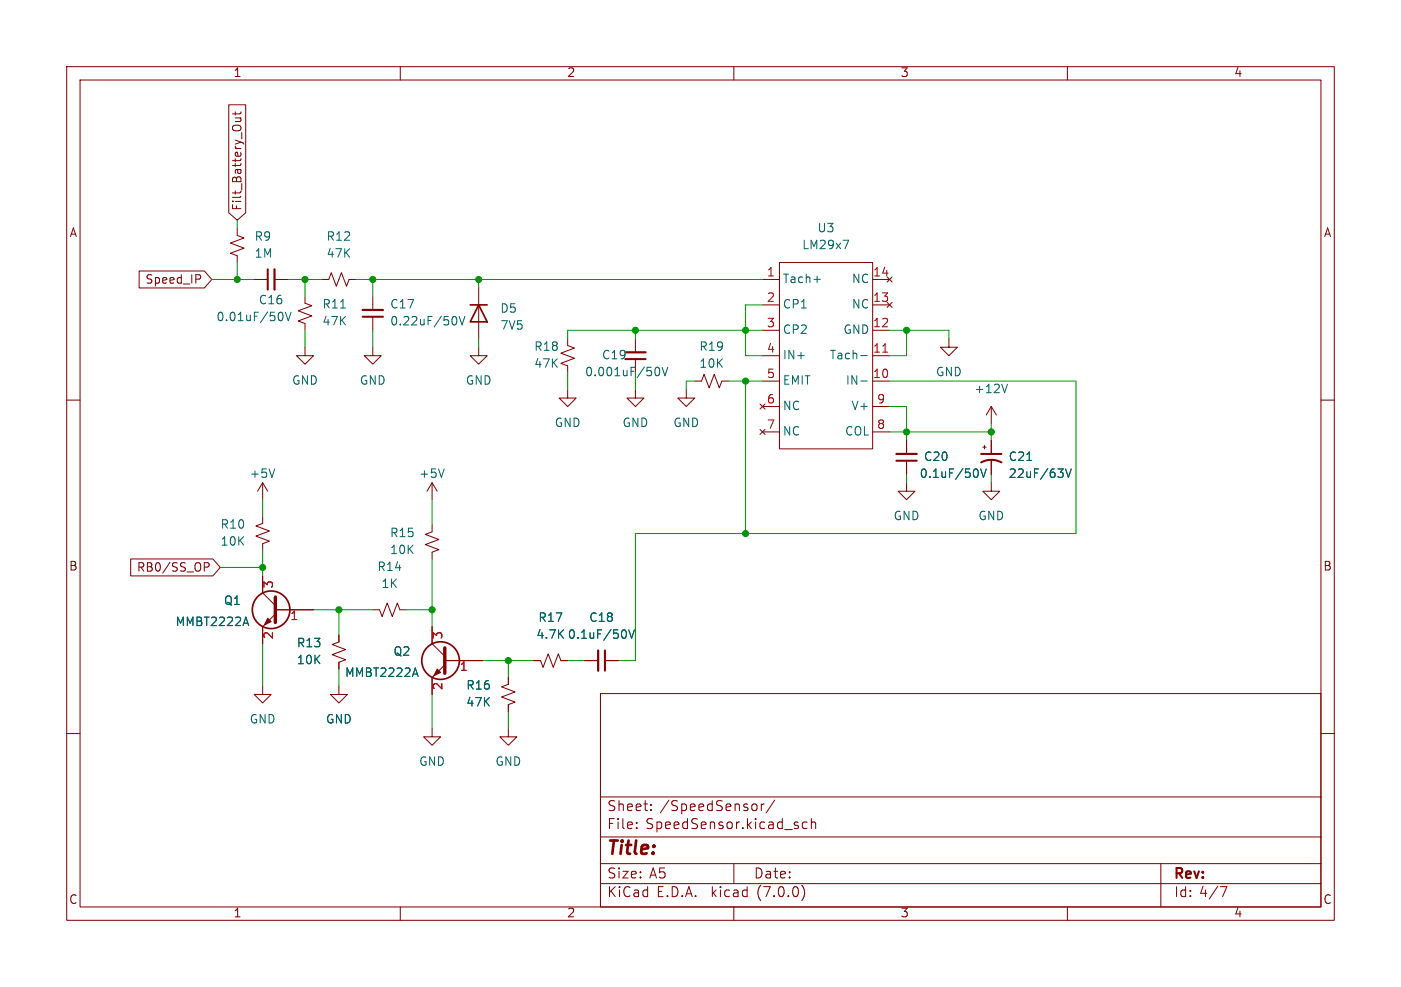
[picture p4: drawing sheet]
<svg xmlns="http://www.w3.org/2000/svg" width="210mm" height="148mm" viewBox="0 0 210 148" stroke-linecap="round" stroke-linejoin="round" font-family="sans-serif">
<g fill="none" stroke="#840000" stroke-width=".15">
<path d="M10 10h190v128h-190zM12 12h186v124h-186zM34.3 15.7h2.5v16.2l-1.2 1.1-1.3-1.1zM35.3 17.7h.8M35.3 16.8v.5M36 17.7l.1 .2v.3h-.8M36.1 16.8l-.2 .3h-1.1M60 10v2M110 10v2M160 10v2M35.6 34.3v1l1 .4-2.1 .7 2.1 .8-2.1 .8 1.1 .4v1M116.8 39.4h14v27.9h-14z"/>
<path d="M10 60h2M20.9 40.6h9.7l1.1 1.3-1.1 1.3h-9.7zM30 41.3l.1 .1-.1 .4M38.1 41.9h2M41.1 41.9h2.1M45.7 52.1v1.2h1.3l-1.3 1.3-1.3-1.3h1.3M45.7 44.5v1l1 .3-2 .8 2 .8-2 .7 1 .4v1M48.3 41.9h1l.4-1 .7 2 .8-2 .7 2 .4-1h1M55.9 52.1v1.2h1.2l-1.2 1.3-1.3-1.3h1.3M55.9 44.5v2M55.9 47.5v2M71.8 52.1v1.2h1.2l-1.2 1.3-1.3-1.3h1.3"/>
<path d="M71.8 43.2v7.6M85.1 58.4v1.3h1.3l-1.3 1.3-1.3-1.3h1.3M85.1 50.8v1l1 .4-2 .8 2 .7-2 .8 1 .4v1M95.2 58.4v1.3h1.3l-1.3 1.3-1.2-1.3h1.2M95.2 50.8v2M95.2 53.8v2.1M102.9 58.4v1.3h1.2l-1.2 1.3-1.3-1.3h1.3M104.1 57.2h1.1l.3-1.1 .8 2.1 .8-2.1 .7 2.1 .4-1h1M114.3 41.9h2.5M114.3 57.2h2.5M114.3 53.3h2.5M114.3 49.5h2.5"/>
<path d="M114.3 45.7h2.5M130.8 41.9h2.5M130.8 57.2h2.5M130.8 53.3h2.5M130.8 49.5h2.5M130.8 45.7h2.5M133 45.3l.7 .8M133 41.5l.7 .8M133.7 45.3l-.7 .8M133.7 41.5l-.7 .8M142.2 50.8v1.3h1.3l-1.3 1.2-1.2-1.2h1.2M198 60h2"/>
<path d="M39.4 77.5v1l-1 .4 2 .7-2 .8 2 .8-1 .3v1.1M39.4 72.4v2.5M39.4 72.4l-.8 1.3M39.4 72.4l.7 1.3M64.8 78.7v1.1l-1 .3 2 .8-2 .8 2 .7-1 .4v1M64.8 72.4v2.5M64.8 72.4l-.8 1.3M64.8 72.4l.7 1.3M113.9 60.6l.8 .7M113.9 64.4l.8 .8M114.3 61h2.5M114.3 64.8h2.5"/>
<path d="M114.7 64.4l-.8 .8M114.7 60.6l-.8 .7M130.8 61h2.5M130.8 64.8h2.5M135.9 72.4v1.3h1.3l-1.3 1.2-1.3-1.2h1.3M135.9 66v2.1M135.9 69.1v2M147.3 67.1h.5M147.6 66.8v.5M148.6 72.4v1.3h1.3l-1.3 1.2-1.3-1.2h1.3M148.6 61v2.5M148.6 66v2.1"/>
<path d="M148.6 69.1v2M148.6 61l-.8 1.2M148.6 61l.8 1.2M19.6 83.8h12.3l1.1 1.3-1.1 1.3h-12.3zM30.6 84.4h.5l.2 .2-.1 .4h-.6M39.4 86.4v2.5l1.9 1.9M41.3 92.1l-1.9 1.9v2.5M41.3 91.4h5.7M50.8 95.3v1l-1 .3 2 .8-2 .8 2 .7-1 .4v1M55.9 91.4h1l.4 1.1 .7-2.1 .8 2.1 .8-2.1 .3 1h1.1M64.8 94v2.5l1.9 1.9M66.7 99.7l-1.9 1.9v2.5"/>
<path d="M66.7 99.1h5.7M80 99.1h1l.4 1 .8-2.1 .7 2.1 .8-2.1 .4 1.1h1M87.6 99.1h2.1M90.7 99.1h2M10 110h2M39.4 102.9v1.2h-1.3l1.3 1.3 1.2-1.3h-1.2M50.8 102.9v1.2h-1.3l1.3 1.3 1.3-1.3h-1.3M64.8 109.2v1.3h-1.3l1.3 1.3 1.2-1.3h-1.2M76.2 101.6v1l-1 .4 2 .8-2 .7 2 .8-1 .4v1M76.2 109.2v1.3h-1.3l1.3 1.3 1.3-1.3h-1.3M90 104h108v32h-108zM90 119.5h108"/>
<path d="M116.1 120l-1.3 1.9M198 110h2M60 136v2M90 132.5h108M90 129.5h108M90 125.5h108M95.4 124.1v.2M95.4 123.3v.2M97.6 121.4v.2M97.6 120.6v.2M110 136v2M110 129.5v3"/>
<path d="M114.1 120.6v1M114.5 120.6h-.2l-.2 .2M120.2 132.7a1.72 1.72 0 0 1 0 2.3M121 123.3h-.5l-.2 .2v.5l.1 .2h.6M121.6 123.4a.37 .37 0 0 1 .7 .1v.8M121.6 122.8v1.5M160 136v2M174 129.5v6.5M182.9 133h1l-.6 1.5"/>
</g>
<g fill="none" stroke="#006464" stroke-width=".15">
<path d="M126.4 36h.8l-.5 1.3M42 46.8a.69 .69 0 0 1 .5 .6 .69 .69 0 0 1-.3 .6l-.2 .1M42.8 46.8l.4 1.3 .4-1.3M68 47.5a.69 .69 0 0 1 .5 .5 .69 .69 0 0 1-.2 .7h-.3M68.8 47.5l.5 1.2 .4-1.2M98.3 55.1h.2a.69 .69 0 0 1 .5 .5 .69 .69 0 0 1-.3 .7h-.4M99.3 55.1l.4 1.2 .4-1.2M122 41.9h1M129 57.1h1M129 53.3h1M151 57.6l-.4 1.3M41.2 70.3l-.4 1.3"/>
<path d="M66.6 70.3l-.4 1.3M146.5 70.4l.1 .4-.1 .7M147 70.3l.4 1.3 .4-1.3M159.7 70.3l.5 1.3 .4-1.3M36.8 92.5l.5 1.3M93.8 94.6l.1 .3-.1 .7M94.3 94.4l.4 1.3 .4-1.3M62.2 100.2l.5 1.2"/>
</g>
<path d="M132.3 52.8h.7" fill="none" stroke="#a90000" stroke-width=".15"/>
<path d="M40.1 40.4v3M54.4 47.5h3M93.7 53.8h3.1M134.4 69.1h3M147.1 69.3a3.2 3.2 0 0 1 3 0M147.1 68.1h3M90.7 97.5v3.1" fill="none" stroke="#840000" stroke-width=".3"/>
<path d="M41.1 40.4v3M54.4 46.5h3M93.7 52.8h3.1M134.4 68.1h3M89.7 97.5v3.1" fill="none" stroke="#840000" stroke-width=".33"/>
<g fill="none" stroke="#840000" stroke-width=".25">
<path d="M70.5 45.7h2.5M71.8 45.7l1.2 2.6h-2.5z"/>
<circle cx="40.6" cy="91.4" r="2.82"/>
<circle cx="66" cy="99.1" r="2.82"/>
</g>
<path d="M41.3 89.5v3.8M66.7 97.2v3.8" fill="none" stroke="#840000" stroke-width=".51"/>
<g fill="#840000" stroke="#840000" stroke-width=".15">
<path d="M65.5 100.3l.5 .5-1 .5z"/>
<path d="M40.1 92.7l.5 .5-1 .5z"/>
</g>
<g fill="none" stroke="#009600" stroke-width=".15">
<path d="M35.6 33v1.3M35.6 39.4v2.5M31.7 41.9h6.4M43.2 41.9h5.1M45.7 41.9v2.6M45.7 49.5v2.6M53.3 41.9h61M55.9 41.9v2.6M55.9 49.5v2.6M71.8 41.9v1.3M71.8 50.8v1.3M85.1 55.9v2.5"/>
<path d="M95.2 49.5v1.3M95.2 55.9v2.5M104.1 57.2h-1.2v1.2M109.2 57.2h5.1M111.8 57.2v22.8M114.3 49.5h-29.2v1.3M114.3 45.7h-2.5v7.6h2.5M133.3 49.5h8.9v1.3M133.3 57.2h28v22.8h-66.1v19.1h-2.5M135.9 49.5v3.8h-2.6M39.4 74.9v2.6M64.8 74.9v3.8"/>
<path d="M133.3 61h2.6v5M133.3 64.8h15.3M135.9 71.1v1.3M148.6 63.5v2.5M148.6 71.1v1.3M33 85.1h6.4M39.4 82.6v3.8M39.4 96.5v6.4M47 91.4h8.9M50.8 91.4v3.9M61 91.4h3.8M64.8 83.8v10.2"/>
<path d="M72.4 99.1h7.6M76.2 99.1v2.5M85.1 99.1h2.5M50.8 100.3v2.6M64.8 104.1v5.1M76.2 106.7v2.5"/>
</g>
<g fill="#009600" stroke="#009600" stroke-width=".15">
<circle cx="111.8" cy="80" r=".46"/>
<circle cx="135.9" cy="49.5" r=".46"/>
<circle cx="148.6" cy="64.8" r=".46"/>
<circle cx="135.9" cy="64.8" r=".46"/>
<circle cx="111.8" cy="57.2" r=".46"/>
<circle cx="55.9" cy="41.9" r=".46"/>
<circle cx="95.2" cy="49.5" r=".46"/>
<circle cx="111.8" cy="49.5" r=".46"/>
<circle cx="35.6" cy="41.9" r=".46"/>
<circle cx="71.8" cy="41.9" r=".46"/>
<circle cx="45.7" cy="41.9" r=".46"/>
<circle cx="50.8" cy="91.4" r=".46"/>
<circle cx="64.8" cy="91.4" r=".46"/>
<circle cx="39.4" cy="85.1" r=".46"/>
<circle cx="76.2" cy="99.1" r=".46"/>
</g>
<text font-size="2.8" fill="#840000" x="91" y="128.8">Title:</text>
<g font-size="2.1" fill="#840000">
<text x="91" y="124.6">File:</text>
<text x="91" y="121.9">Sheet:</text>
<text x="96.8" y="124.6">SpeedSensor.kicad_sch</text>
<text x="98.9" y="121.9">/SpeedSensor/</text>
<text x="91" y="134.8">KiCad</text>
<text x="91" y="132">Size:</text>
<text x="97.3" y="132">A5</text>
<text x="98.4" y="134.8">E.D.A.</text>
<text x="106.7" y="134.8">kicad</text>
<text x="113" y="132">Date:</text>
<text x="113.6" y="134.8">(7.0.0)</text>
<text x="176" y="132.2">Rev:</text>
<text x="176" y="134.8">Id: 4/7</text>
</g>
<g font-size="1.8" fill="#840000">
<text x="35" y="11.8">1</text>
<text x="85" y="11.8">2</text>
<text x="135" y="11.8">3</text>
<text x="185" y="11.8">4</text>
<text x="10.4" y="35.8">A</text>
<text x="36.5" y="31.6" transform="rotate(-90 36.5 31.6)">Filt_Battery_Out</text>
<text x="198.4" y="35.8">A</text>
<text x="21.7" y="42.8">Speed_IP</text>
<text x="10.3" y="85.8">B</text>
<text x="20.4" y="86">RB0/SS_OP</text>
<text x="198.3" y="85.8">B</text>
<text x="10.3" y="135.8">C</text>
<text x="35" y="137.8">1</text>
<text x="85" y="137.8">2</text>
<text x="135" y="137.8">3</text>
<text x="185" y="137.8">4</text>
<text x="198.3" y="135.8">C</text>
</g>
<g font-size="1.8" fill="#006464">
<text x="122.5" y="35.1">U3</text>
<text x="38.1" y="36.4">R9</text>
<text x="38.1" y="38.9">1M</text>
<text x="48.9" y="36.4">R12</text>
<text x="48.9" y="38.9">47K</text>
<text x="120.2" y="37.7">LM29x7</text>
<text x="38.7" y="45.9">C16</text>
<text x="48.3" y="46.5">R11</text>
<text x="58.4" y="46.5">C17</text>
<text x="74.9" y="47.2">D5</text>
<text x="117.3" y="42.7">Tach+</text>
<text x="117.3" y="46.5">CP1</text>
<text x="127.6" y="46.5">NC</text>
<text x="127.6" y="42.7">NC</text>
<text x="32.4" y="48.5">0.01uF/50V</text>
<text x="48.3" y="49.1">47K</text>
<text x="58.4" y="49.1">0.22uF/50V</text>
<text x="74.9" y="49.7">7V5</text>
<text x="80" y="52.9">R18</text>
<text x="104.8" y="52.9">R19</text>
<text x="117.3" y="50.4">CP2</text>
<text x="126.3" y="50.4">GND</text>
<text x="43.7" y="58">GND</text>
<text x="53.9" y="58">GND</text>
<text x="69.8" y="58">GND</text>
<text x="80" y="55.4">47K</text>
<text x="87.6" y="56.7">0.001uF/50V</text>
<text x="90.2" y="54.2">C19</text>
<text x="104.8" y="55.4">10K</text>
<text x="117.3" y="54.2">IN+</text>
<text x="117.3" y="58">EMIT</text>
<text x="124.2" y="54.2">Tach-</text>
<text x="126.7" y="58">IN-</text>
<text x="140.2" y="56.7">GND</text>
<text x="146" y="59.2">+12V</text>
<text x="83.1" y="64.3">GND</text>
<text x="93.3" y="64.3">GND</text>
<text x="100.9" y="64.3">GND</text>
<text x="117.3" y="61.8">NC</text>
<text x="117.3" y="65.6">NC</text>
<text x="126.5" y="65.6">COL</text>
<text x="127.5" y="61.8">V+</text>
<text x="37.4" y="71.9">+5V</text>
<text x="62.8" y="71.9">+5V</text>
<text x="137.8" y="71.9">0.1uF/50V</text>
<text x="138.4" y="69.4">C20</text>
<text x="151.1" y="69.4">C21</text>
<text x="151.1" y="71.9">22uF/63V</text>
<text x="33" y="79.6">R10</text>
<text x="33" y="82.1">10K</text>
<text x="58.4" y="80.8">R15</text>
<text x="58.4" y="83.4">10K</text>
<text x="133.9" y="78.3">GND</text>
<text x="146.6" y="78.3">GND</text>
<text x="56.5" y="85.9">R14</text>
<text x="57.1" y="88.5">1K</text>
<text x="26.3" y="94.2">MMBT2222A</text>
<text x="33.5" y="91">Q1</text>
<text x="80.6" y="93.5">R17</text>
<text x="88.3" y="93.5">C18</text>
<text x="44.4" y="97.3">R13</text>
<text x="44.4" y="99.9">10K</text>
<text x="51.7" y="101.8">MMBT2222A</text>
<text x="58.9" y="98.6">Q2</text>
<text x="80.3" y="96.1">4.7K 0.1uF/50V</text>
<text x="69.8" y="103.7">R16</text>
<text x="69.8" y="106.2">47K</text>
<text x="37.4" y="108.8">GND</text>
<text x="48.8" y="108.8">GND</text>
<text x="62.8" y="115.1">GND</text>
<text x="74.2" y="115.1">GND</text>
</g>
<g font-size="1.8" fill="#a90000">
<text x="114.9" y="41.7">1</text>
<text x="130.8" y="41.7">14</text>
<text x="114.9" y="45.5">2</text>
<text x="130.8" y="45.5">13</text>
<text x="114.9" y="49.3">3</text>
<text x="114.9" y="53.1">4</text>
<text x="130.8" y="53.1">11</text>
<text x="130.8" y="49.3">12</text>
<text x="114.9" y="56.9">5</text>
<text x="130.8" y="56.9">10</text>
<text x="114.9" y="60.7">6</text>
<text x="114.9" y="64.5">7</text>
<text x="131.4" y="64.5">8</text>
<text x="131.4" y="60.7">9</text>
<text x="41.3" y="88.3" transform="rotate(-90 41.3 88.3)">3</text>
<text x="41.3" y="95.9" transform="rotate(-90 41.3 95.9)">2</text>
<text x="43.5" y="93.3">1</text>
<text x="66.7" y="95.9" transform="rotate(-90 66.7 95.9)">3</text>
<text x="68.9" y="101">1</text>
<text x="66.7" y="103.5" transform="rotate(-90 66.7 103.5)">2</text>
</g>
</svg>
